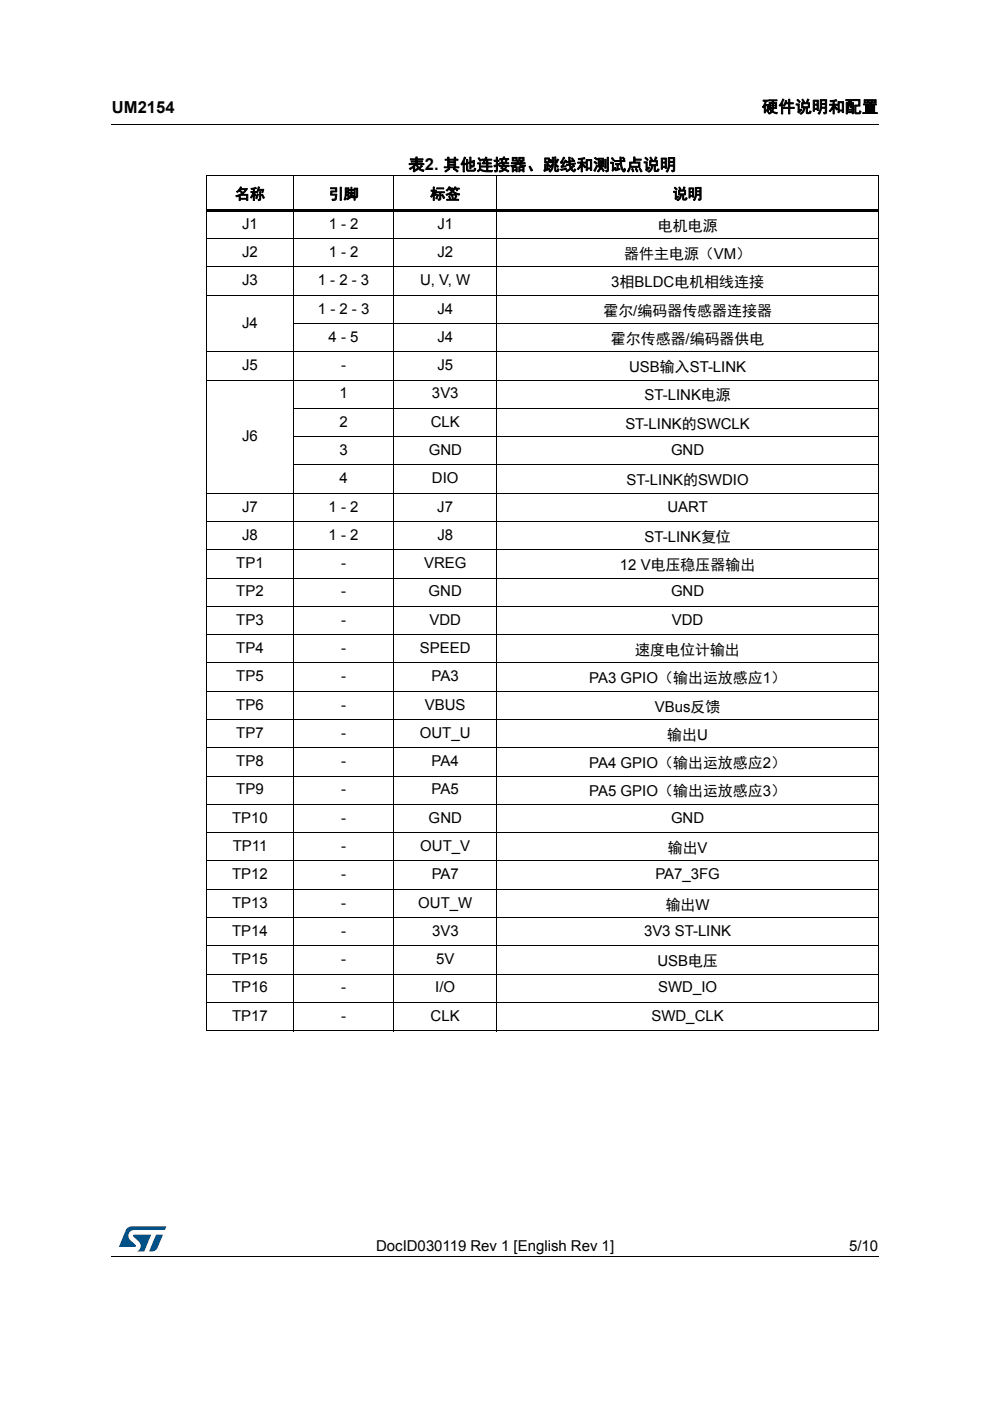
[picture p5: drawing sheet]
<svg xmlns="http://www.w3.org/2000/svg" width="210mm" height="297mm" viewBox="0 0 210 297" stroke-linecap="round" stroke-linejoin="round" font-family="sans-serif">
<path d="M23.6 26.2l.1 .2zM23.6 266.3l.1 .1z" fill="#000"/>
<path d="M23.7 26.3h162.6M23.7 266.3h162.6" fill="none" stroke="#000" stroke-width=".21"/>
<path d="M25.2 260h10v5.3h-10z" fill="#fff"/>
<g fill="#005189">
<path d="M26.9 260.5l1-.5 7.3 .1-.3 .7h-6.4a1.31 1.31 0 0 0-1.3 1.1 1.31 1.31 0 0 0 .8 1.4l.7 .7 .1 .3-3.5 .1z"/>
<path d="M33.1 261.8h1.4l-.6 1.6a2.16 2.16 0 0 1-1.3 1.9l-1-.1z"/>
<path d="M28.3 261.8l3.7 .1-1.4 3.3-1.5 .1a1.43 1.43 0 0 0 .6-1.7l-1.4-1.4z"/>
</g>
<g fill="none" stroke="#000" stroke-width=".21">
<path d="M43.6 37.2h142.7M43.7 37.3v181.1M62.3 37.1v181.5M83.4 37.1v181.5M105.4 37.1v181.5M186.2 37.3v181.1M43.6 50.6h142.7M43.6 56.6h142.7M43.6 62.6h142.7M43.6 74.6h142.7M62.2 68.6h124.1M43.6 80.6h142.7"/>
<path d="M62.2 86.6h124.1M62.2 92.6h124.1M62.2 98.6h124.1M43.6 104.6h142.7M43.6 110.6h142.7M43.6 116.6h142.7M43.6 122.6h142.7M43.6 128.6h142.7M43.6 134.6h142.7M43.6 140.6h142.7M43.6 146.6h142.7M43.6 152.5h142.7"/>
<path d="M43.6 158.6h142.7M43.6 164.5h142.7M43.6 170.5h142.7M43.6 176.6h142.7M43.6 182.5h142.7M43.6 188.5h142.7M43.6 194.5h142.7M43.6 200.5h142.7M43.6 206.5h142.7M43.6 212.5h142.7M43.6 218.5h142.7"/>
</g>
<path d="M43.6 44.3h142.7v.6h-142.7z" fill="#000"/>
<g font-size="3.5">
<text x="23.7" y="23.9">UM2154</text>
<text x="161.5" y="23.9">硬件说明和配置</text>
<text x="86.6" y="36.1">表2. 其他连接器、跳线和测试点说明</text>
</g>
<g font-size="3.2">
<text x="49.8" y="42.2">名称</text>
<text x="69.7" y="42.2">引脚</text>
<text x="91.2" y="42.2">标签</text>
<text x="142.6" y="42.2">说明</text>
<text x="51.3" y="48.5">J1</text>
<text x="69.7" y="48.5">1 - 2</text>
<text x="92.7" y="48.5">J1</text>
<text x="139.5" y="48.9">电机电源</text>
<text x="51.3" y="54.5">J2</text>
<text x="69.7" y="54.5">1 - 2</text>
<text x="92.7" y="54.5">J2</text>
<text x="132.3" y="54.9">器件主电源（VM）</text>
<text x="51.3" y="60.5">J3</text>
<text x="67.4" y="60.5">1 - 2 - 3</text>
<text x="89.1" y="60.5">U, V, W</text>
<text x="129.6" y="60.9">3相BLDC电机相线连接</text>
<text x="51.3" y="69.5">J4</text>
<text x="67.4" y="66.5">1 - 2 - 3</text>
<text x="92.7" y="66.5">J4</text>
<text x="127.9" y="66.9">霍尔/编码器传感器连接器</text>
<text x="69.7" y="72.5">4 - 5</text>
<text x="92.7" y="72.5">J4</text>
<text x="129.5" y="72.9">霍尔传感器/编码器供电</text>
<text x="51.3" y="78.5">J5</text>
<text x="72.3" y="78.5">-</text>
<text x="92.7" y="78.5">J5</text>
<text x="133.4" y="78.9">USB输入ST-LINK</text>
<text x="72" y="84.5">1</text>
<text x="91.6" y="84.5">3V3</text>
<text x="136.7" y="84.9">ST-LINK电源</text>
<text x="51.3" y="93.5">J6</text>
<text x="72" y="90.5">2</text>
<text x="91.3" y="90.5">CLK</text>
<text x="132.6" y="90.9">ST-LINK的SWCLK</text>
<text x="72" y="96.5">3</text>
<text x="90.9" y="96.5">GND</text>
<text x="142.3" y="96.5">GND</text>
<text x="72" y="102.5">4</text>
<text x="91.6" y="102.5">DIO</text>
<text x="132.9" y="102.9">ST-LINK的SWDIO</text>
<text x="51.3" y="108.5">J7</text>
<text x="69.7" y="108.5">1 - 2</text>
<text x="92.7" y="108.5">J7</text>
<text x="141.5" y="108.5">UART</text>
<text x="51.3" y="114.4">J8</text>
<text x="69.7" y="114.4">1 - 2</text>
<text x="92.7" y="114.4">J8</text>
<text x="136.7" y="114.9">ST-LINK复位</text>
<text x="50.1" y="120.5">TP1</text>
<text x="72.3" y="120.5">-</text>
<text x="89.9" y="120.5">VREG</text>
<text x="131.4" y="120.9">12 V电压稳压器输出</text>
<text x="50.1" y="126.4">TP2</text>
<text x="72.3" y="126.4">-</text>
<text x="90.9" y="126.4">GND</text>
<text x="142.3" y="126.4">GND</text>
<text x="50.1" y="132.4">TP3</text>
<text x="72.3" y="132.4">-</text>
<text x="91.1" y="132.4">VDD</text>
<text x="142.4" y="132.4">VDD</text>
<text x="50.1" y="138.4">TP4</text>
<text x="72.3" y="138.4">-</text>
<text x="89" y="138.4">SPEED</text>
<text x="134.7" y="138.9">速度电位计输出</text>
<text x="50.1" y="144.4">TP5</text>
<text x="72.3" y="144.4">-</text>
<text x="91.5" y="144.4">PA3</text>
<text x="124.9" y="144.9">PA3 GPIO（输出运放感应1）</text>
<text x="50.1" y="150.4">TP6</text>
<text x="72.3" y="150.4">-</text>
<text x="90.1" y="150.4">VBUS</text>
<text x="138.9" y="150.9">VBus反馈</text>
<text x="50.1" y="156.4">TP7</text>
<text x="72.3" y="156.4">-</text>
<text x="89" y="156.4">OUT_U</text>
<text x="141.5" y="156.9">输出U</text>
<text x="50.1" y="162.4">TP8</text>
<text x="72.3" y="162.4">-</text>
<text x="91.5" y="162.4">PA4</text>
<text x="124.9" y="162.9">PA4 GPIO（输出运放感应2）</text>
<text x="50.1" y="168.4">TP9</text>
<text x="72.3" y="168.4">-</text>
<text x="91.5" y="168.4">PA5</text>
<text x="124.9" y="168.8">PA5 GPIO（输出运放感应3）</text>
<text x="49.2" y="174.4">TP10</text>
<text x="72.3" y="174.4">-</text>
<text x="90.9" y="174.4">GND</text>
<text x="142.3" y="174.4">GND</text>
<text x="49.3" y="180.4">TP11</text>
<text x="72.3" y="180.4">-</text>
<text x="89.1" y="180.4">OUT_V</text>
<text x="141.6" y="180.8">输出V</text>
<text x="49.2" y="186.4">TP12</text>
<text x="72.3" y="186.4">-</text>
<text x="91.5" y="186.4">PA7</text>
<text x="139" y="186.4">PA7_3FG</text>
<text x="49.2" y="192.4">TP13</text>
<text x="72.3" y="192.4">-</text>
<text x="88.7" y="192.4">OUT_W</text>
<text x="141.1" y="192.8">输出W</text>
<text x="49.2" y="198.4">TP14</text>
<text x="72.3" y="198.4">-</text>
<text x="91.6" y="198.4">3V3</text>
<text x="136.6" y="198.4">3V3 ST-LINK</text>
<text x="49.2" y="204.4">TP15</text>
<text x="72.3" y="204.4">-</text>
<text x="92.5" y="204.4">5V</text>
<text x="139.4" y="204.8">USB电压</text>
<text x="49.2" y="210.4">TP16</text>
<text x="72.3" y="210.4">-</text>
<text x="92.3" y="210.4">I/O</text>
<text x="139.6" y="210.4">SWD_IO</text>
<text x="49.2" y="216.4">TP17</text>
<text x="72.3" y="216.4">-</text>
<text x="91.3" y="216.4">CLK</text>
<text x="138.1" y="216.4">SWD_CLK</text>
<text x="79.7" y="265.1">DocID030119 Rev 1 [English Rev 1]</text>
<text x="180" y="265.1">5/10</text>
</g>
</svg>
